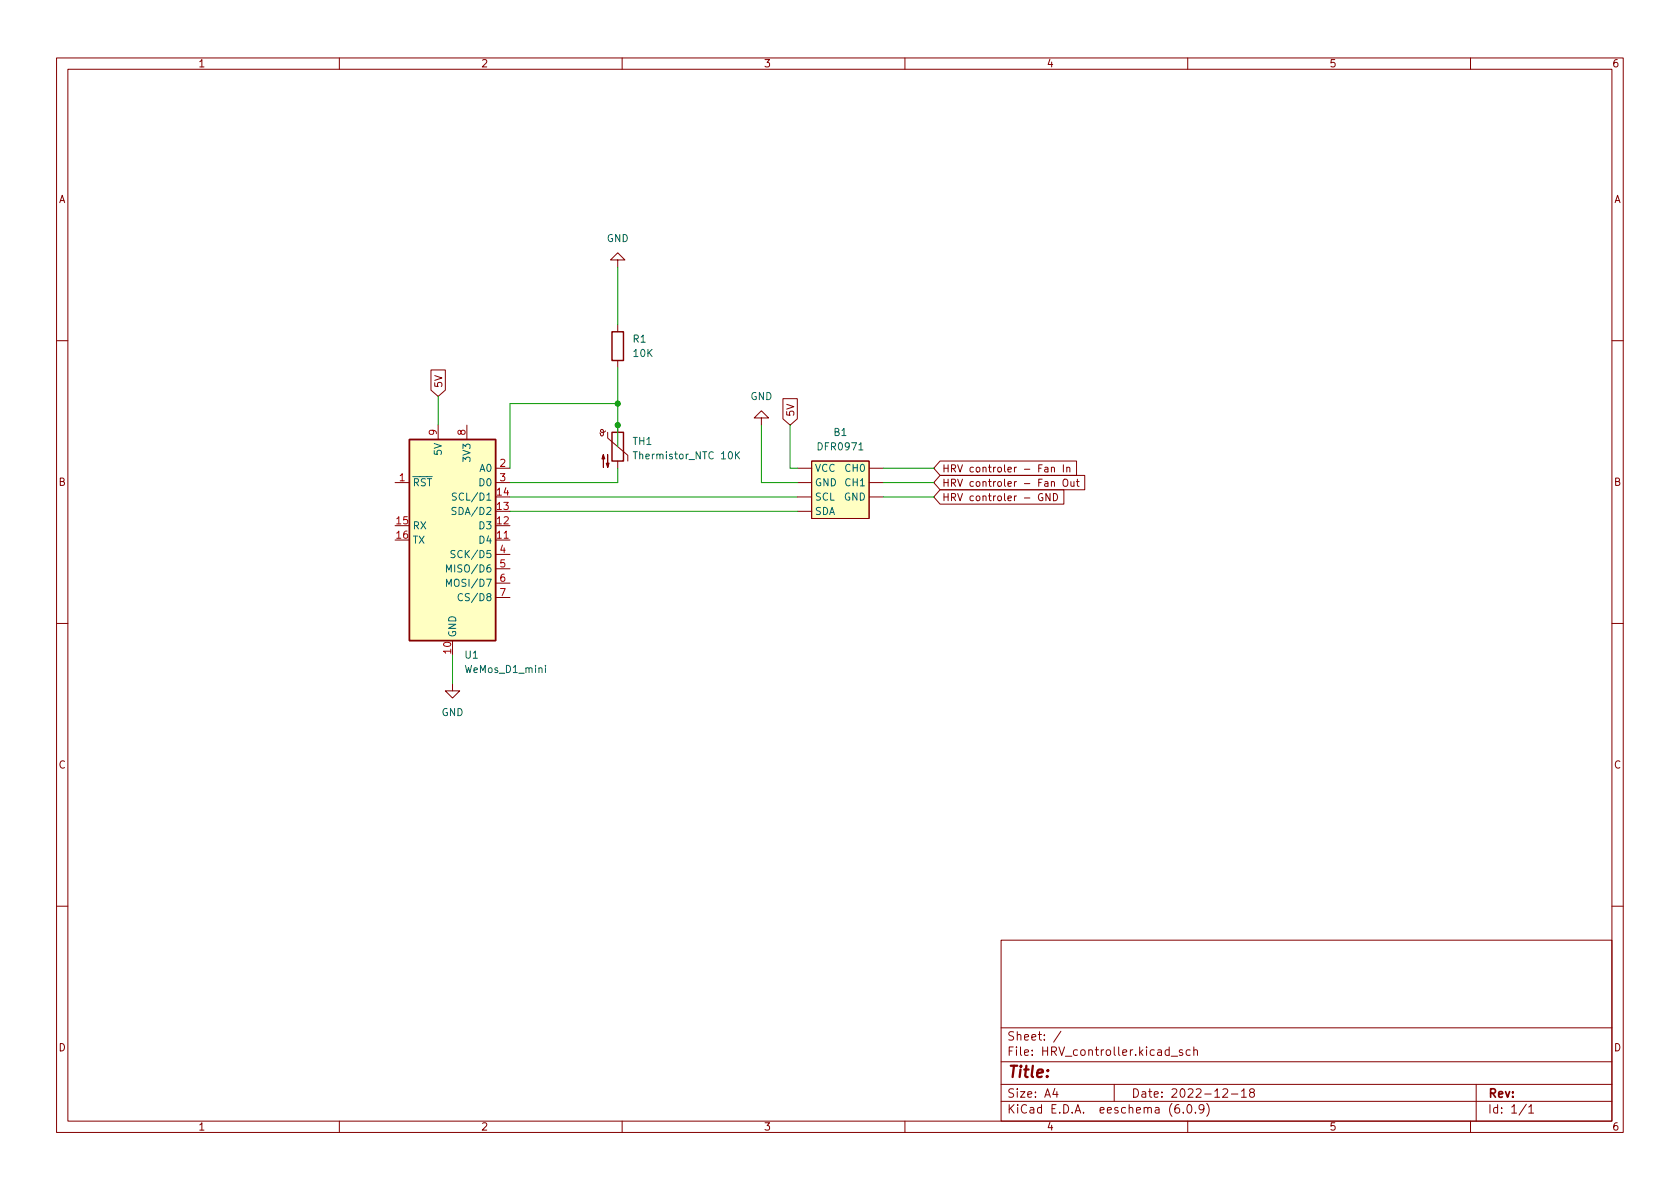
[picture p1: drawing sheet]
<svg xmlns="http://www.w3.org/2000/svg" width="297mm" height="210mm" viewBox="0 0 297 210" stroke-linecap="round" stroke-linejoin="round" font-family="sans-serif">
<g fill="none" stroke="#840000" stroke-width=".18">
<path d="M10 10.2h277v190.1h-277zM12 12.2h273v186.1h-273zM60 10.2v2M110 10.2v2M160 10.2v2M210 10.2v2M260 10.2v2M109.2 46h1.3l-1.3-1.3-1.3 1.3h1.3v1.2M109.2 57.4v1.3M10 60.2h2M76.2 65.4h2.5v3.6l-1.2 1.1-1.3-1.1zM77.5 75.2v2.5"/>
<path d="M82.5 75.2v2.5M107.1 76.2l-.3 .2-.3 .1-.3-.2v-.2l.3-.2 .2 .2v.8l-.2 .2-.3-.1-.2-.4M107.4 76.4v1.1l3.6 3v1M109.2 63.7v1.3M109.2 75.2v1.2M134.6 73.9h1.3l-1.3-1.3-1.3 1.3h1.3v1.3M138.4 70.5h2.6v3.6l-1.3 1.1-1.3-1.1zM285 60.2h2M69.8 85.3h2.6M87.6 85.3h2.6M87.6 95.5h2.6M87.6 82.8h2.6"/>
<path d="M87.6 98h2.6M109.2 81.5v1.3M141 85.3h2.5M141 82.8h2.5M141 87.9h2.5M141 90.4h2.5M143.5 81.5h10.2v10.2h-10.2zM153.7 85.3h2.5M153.7 82.8h2.5M153.7 87.9h2.5M166.2 86.6h21.9v2.5h-21.9l-1.1-1.2zM166.2 81.5h24.1v2.6h-24.1l-1.1-1.3z"/>
<path d="M166.2 84.1h25.6v2.5h-25.6l-1.1-1.3zM184.3 87.3a.59 .59 0 0 0-.7 .6 .59 .59 0 0 0 .7 .6l.1-.5h-.3M184.7 82.7h.5l.1 .8M185.3 82.9l-.4 .1-.2 .2 .2 .3 .4-.1M185.7 87.3v1.2l-.8-1.2v1.2M185.9 82.7l.2-.1 .3 .1v.8M185.9 85.3l.2-.1h.3v.8M185.9 82.6v.9M186.3 87.3a.64 .64 0 0 1 .7 .6 .64 .64 0 0 1-.7 .6zM188 84.9l.3-.2a.43 .43 0 0 1 .5 .5v.4a.42 .42 0 0 1-.4 .4 .42 .42 0 0 1-.4-.4zM188 82.2v1.3M188.6 82.7l.2-.1 .3 .1 .1 .8"/>
<path d="M188.6 82.6v.9M189.3 85.2l.1 .7 .3 .1 .2-.1M189.9 85.2v.8M190.3 85.2h.5M190.5 84.7v1.1l.3 .2M10 110.2h2M87.6 100.6h2.6M87.6 103.1h2.6M87.6 105.7h2.6M285 110.2h2M80 120.9v1.3h1.3l-1.3 1.2-1.3-1.2h1.3M10 160.2h2"/>
<path d="M177 166.3h108v32h-108zM285 160.2h2M60 198.3v2M110 198.3v2M160 198.3v2M177 194.8h108M177 191.8h108M177 187.8h108M177 181.8h108M186.5 192.5l-.4 1h1M186.9 193v1M187.6 182.4l-1.3 1.9"/>
<path d="M197 191.8v3M207.1 186.8h1.1M208.4 195.3a.59 .59 0 0 0-.7 .7v.5l.2 .3h.4l.2-.1 .1-.5-.2-.2-.4-.1-.3 .3M209.1 185.7l-.4-.1-.2 .2 .1 .3 .5 .1v.4h-.6M209.2 196.7v.1M210 198.3v2M210.1 195.4l.1-.1a.81 .81 0 0 1 .6 .7 .81 .81 0 0 1-.3 .8h-.1a.81 .81 0 0 1-.6-.6 .81 .81 0 0 1 .3-.8zM210.4 185.7l-.4-.1-.3 .3v.4l.2 .3h.5M211.1 185.8l.2-.2 .3 .1 .1 .9M211.1 185.1v1.5M211.4 196.7v.1M212.9 196l-.3 .3-.5-.1-.1-.2 .1-.6 .5-.1 .2 .2a.99 .99 0 0 1-.4 1.3h-.3"/>
<path d="M213.4 195.1a1.72 1.72 0 0 1 0 2.3M216.2 192.7l.6-.2 .2 .2 .1 .3-1 1h1M217.7 193.5h1.2M219.5 193l.4-.5v1.5M219.5 194h.9M221.2 193.2l-.3-.3 .1-.2 .2-.2 .4 .1 .2 .2-.1 .2-.6 .2-.2 .3 .1 .4 .2 .1h.4l.2-.3-.1-.4-.2-.1M260 198.3v2M261 191.8v6.5M269.9 195.3l-1.3 1.9M270.3 195.8l.4-.5v1.5M270.3 196.8h.9"/>
</g>
<path d="M108.2 58.7h2v5h-2zM72.4 77.7h15.2v35.6h-15.2zM108.2 76.4h2v5.1h-2z" fill="none" stroke="#840000" stroke-width=".25"/>
<g fill="#840000" stroke="#840000" stroke-width=".18">
<path d="M106.7 80.4l.2 .7h-.5l.3-.7v2.3z"/>
<path d="M107.4 80.4v2.3l-.2-.8h.5l-.3 .8z"/>
</g>
<path d="M112 79.9h.7M130 79.9v1.3M130.8 79.9l-.8 .7M80.5 97.4l-.5-.1-.2 .2v.3l.5 .3 .2 .3-.3 .2h-.5M80.6 89.8l-.4-.1-.2 .1v.4l.5 .2 .1 .4-.2 .2-.5-.1M80.7 87.2h-.5l-.2 .1v.4l.6 .2 .1 .3-.2 .3-.5-.1M130.2 80.4l.6 .8M78.9 101.2v-1.3l.5 .9 .4-.9v1.3M78.9 103.7v-1.3l.5 .9 .4-.9v1.3M81.8 105.1a.6 .6 0 0 0-.9 .4 .6 .6 0 0 0 .6 .7l.3-.1M96.4 117.7v.1M96.4 118.1v.8" fill="none" stroke="#006464" stroke-width=".18"/>
<g fill="#ffffc2" stroke="#ffffc2" stroke-width=".18">
<path d="M72.4 77.7h15.2v35.6h-15.2z"/>
<path d="M143.5 81.5h10.2v10.2h-10.2z"/>
</g>
<g fill="none" stroke="#009600" stroke-width=".18">
<path d="M109.2 47.2v10.2M77.5 70.1v5.1M109.2 65v14M109.2 71.4h-19v11.4M134.6 75.2v10.1h6.4M139.7 75.2v7.6h1.3M90.2 87.9h50.8M90.2 90.4h50.8M109.2 82.8v2.5h-19M156.2 85.3h8.9M156.2 87.9h8.9M156.2 82.8h8.9"/>
<path d="M80 115.8v5.1"/>
</g>
<g fill="#009600" stroke="#009600" stroke-width=".18">
<circle cx="109.2" cy="71.4" r=".46"/>
<circle cx="109.2" cy="75.2" r=".46"/>
</g>
<text font-size="2.8" fill="#840000" x="178" y="190.6">Title:</text>
<g font-size="2.1" fill="#840000">
<text x="178" y="184">Sheet: /</text>
<text x="178" y="186.7">File: HRV_controller.kicad_sch</text>
<text x="178" y="196.9">KiCad E.D.A. eeschema (6.0.9)</text>
<text x="178" y="194.1">Size: A4</text>
<text x="200" y="194.1">Date: 2022-12-18</text>
<text x="263" y="194.1">Rev:</text>
<text x="263" y="196.9">Id: 1/1</text>
</g>
<g font-size="1.8" fill="#840000">
<text x="35" y="11.9">1</text>
<text x="85" y="11.9">2</text>
<text x="135" y="11.9">3</text>
<text x="185" y="11.9">4</text>
<text x="235" y="11.9">5</text>
<text x="285" y="11.9">6</text>
<text x="10.3" y="35.9">A</text>
<text x="285.3" y="35.9">A</text>
<text x="78.2" y="68.7" transform="rotate(-90 78.2 68.7)">5V</text>
<text x="140.4" y="73.7" transform="rotate(-90 140.4 73.7)">5V</text>
<text x="166.5" y="83.5">HRV controler - Fan In</text>
<text x="10.3" y="85.9">B</text>
<text x="166.5" y="88.6">HRV controler - GND</text>
<text x="166.5" y="86.1">HRV controler - Fan Out</text>
<text x="285.3" y="85.9">B</text>
<text x="10.3" y="135.9">C</text>
<text x="285.3" y="135.9">C</text>
<text x="10.3" y="185.9">D</text>
<text x="285.3" y="185.9">D</text>
<text x="35" y="199.9">1</text>
<text x="85" y="199.9">2</text>
<text x="135" y="199.9">3</text>
<text x="185" y="199.9">4</text>
<text x="235" y="199.9">5</text>
<text x="285" y="199.9">6</text>
</g>
<g font-size="1.8" fill="#006464">
<text x="107.3" y="42.8">GND</text>
<text x="111.9" y="60.6">R1</text>
<text x="112.1" y="63.1">10K</text>
<text x="132.7" y="70.7">GND</text>
<text x="147.5" y="77.1">B1</text>
<text x="78.1" y="80.4" transform="rotate(-90 78.1 80.4)">5V</text>
<text x="83.2" y="81.4" transform="rotate(-90 83.2 81.4)">3V3</text>
<text x="84.9" y="83.4">A0</text>
<text x="111.9" y="78.7">TH1</text>
<text x="112.6" y="81.2">Thermistor_NTC 10K</text>
<text x="144" y="83.4">VCC</text>
<text x="144.8" y="79.6">DFR0971</text>
<text x="149.6" y="83.4">CH0</text>
<text x="72.9" y="86">~{RST}</text>
<text x="80.8" y="88.5">SCL/D1</text>
<text x="84.9" y="86">D0</text>
<text x="144" y="86">GND</text>
<text x="144" y="88.5">SCL</text>
<text x="149.2" y="88.5">GND</text>
<text x="149.6" y="86">CH1</text>
<text x="72.9" y="93.6">RX</text>
<text x="80.6" y="91.1">SDA/D2</text>
<text x="84.9" y="93.6">D3</text>
<text x="144" y="91.1">SDA</text>
<text x="72.9" y="96.1">TX</text>
<text x="79.8" y="101.2">MISO/D6</text>
<text x="80.6" y="98.7">SCK/D5</text>
<text x="84.9" y="96.1">D4</text>
<text x="79.8" y="103.8">MOSI/D7</text>
<text x="81.9" y="106.3">CS/D8</text>
<text x="80.6" y="112.8" transform="rotate(-90 80.6 112.8)">GND</text>
<text x="82.2" y="116.5">U1</text>
<text x="82.4" y="119">WeMos_D1_mini</text>
<text x="78" y="126.6">GND</text>
</g>
<g font-size="1.8" fill="#a90000">
<text x="77.2" y="76.9" transform="rotate(-90 77.2 76.9)">9</text>
<text x="82.3" y="76.9" transform="rotate(-90 82.3 76.9)">8</text>
<text x="88.4" y="82.5">2</text>
<text x="70.6" y="85.1">1</text>
<text x="87.9" y="87.6">14</text>
<text x="88.4" y="85.1">3</text>
<text x="70.1" y="92.7">15</text>
<text x="70.1" y="95.2">16</text>
<text x="87.9" y="95.2">11</text>
<text x="87.9" y="92.7">12</text>
<text x="87.9" y="90.2">13</text>
<text x="88.4" y="97.8">4</text>
<text x="88.4" y="100.3">5</text>
<text x="88.4" y="102.9">6</text>
<text x="88.4" y="105.4">7</text>
<text x="79.8" y="115.5" transform="rotate(-90 79.8 115.5)">10</text>
</g>
</svg>
